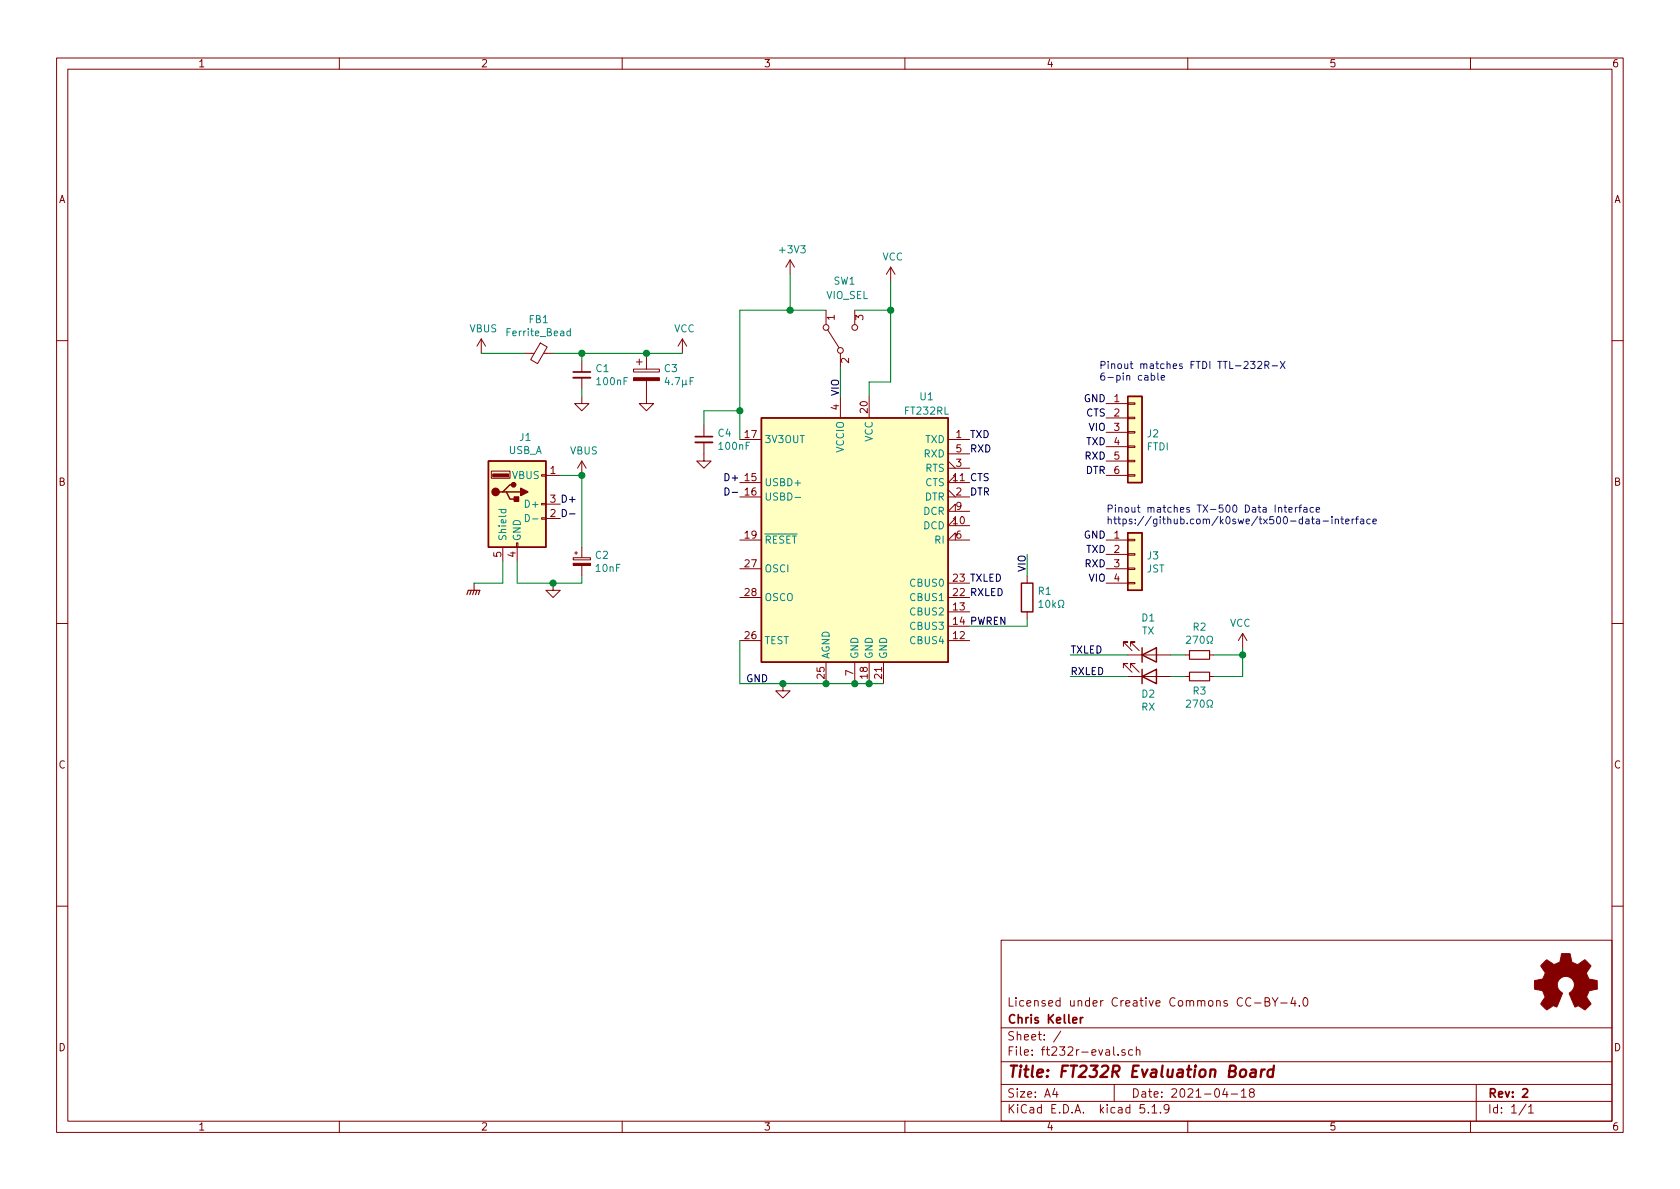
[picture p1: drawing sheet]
EESchema Schematic File Version 4
EELAYER 30 0
EELAYER END
$Descr A4 11693 8268
encoding utf-8
Sheet 1 1
Title "FT232R Evaluation Board"
Date "2021-04-18"
Rev "2"
Comp "Chris Keller"
Comment1 "Licensed under Creative Commons CC-BY-4.0"
Comment2 ""
Comment3 ""
Comment4 ""
$EndDescr
$Comp
L Connector:USB_A J1
U 1 1
P 3600 3500
F 0 "J1" H 3657 3967 50  0000 C CNN
F 1 "USB_A" H 3657 3876 50  0000 C CNN
F 2 "usb-a:USB-A_trace" H 3750 3450 50  0001 C CNN
F 3 "-" H 3750 3450 50  0001 C CNN
F 4 "0" H 3657 4067 50  0001 C CNN "Price"
F 5 "-" H 3657 4067 50  0001 C CNN "Vendor Part #"
F 6 "-" H 3657 4067 50  0001 C CNN "Vendor"
	1    3600 3500
	1    0    0    -1  
$EndComp
$Comp
L power:GND #PWR0101
U 1 1
P 3850 4050
F 0 "#PWR0101" H 3850 3800 50  0001 C CNN
F 1 "GND" H 3855 3877 50  0001 C CNN
F 2 "" H 3850 4050 50  0001 C CNN
F 3 "" H 3850 4050 50  0001 C CNN
	1    3850 4050
	1    0    0    -1  
$EndComp
$Comp
L Device:CP_Small C2
U 1 1
P 4050 3900
F 0 "C2" H 4138 3946 50  0000 L CNN
F 1 "10nF" H 4138 3855 50  0000 L CNN
F 2 "Capacitor_SMD:C_1210_3225Metric" H 4050 3900 50  0001 C CNN
F 3 "https://www.mouser.com/datasheet/2/427/vjcommercialseries-1764145.pdf" H 4050 3900 50  0001 C CNN
F 4 "0.14" H 4138 4046 50  0001 C CNN "Price"
F 5 "77-VJ1210Y103KXBAT" H 4138 4046 50  0001 C CNN "Vendor Part #"
F 6 "Mouser" H 4138 4046 50  0001 C CNN "Vendor"
	1    4050 3900
	1    0    0    -1  
$EndComp
$Comp
L power:GNDPWR #PWR0102
U 1 1
P 3300 4050
F 0 "#PWR0102" H 3300 3850 50  0001 C CNN
F 1 "GNDPWR" H 3304 3896 50  0001 C CNN
F 2 "" H 3300 4000 50  0001 C CNN
F 3 "" H 3300 4000 50  0001 C CNN
	1    3300 4050
	1    0    0    -1  
$EndComp
$Comp
L Device:Ferrite_Bead_Small FB1
U 1 1
P 3750 2450
F 0 "FB1" V 3513 2450 50  0000 C CNN
F 1 "Ferrite_Bead" V 3604 2450 50  0000 C CNN
F 2 "Inductor_SMD:L_1206_3216Metric" V 3680 2450 50  0001 C CNN
F 3 "https://www.mouser.com/datasheet/2/281/ENFA0006-1915741.pdf" H 3750 2450 50  0001 C CNN
F 4 "0.3" H 3513 2550 50  0001 C CNN "Price"
F 5 "81-BLM31PG121SN1L" V 3750 2450 50  0001 C CNN "Vendor Part #"
F 6 "Mouser" H 3513 2550 50  0001 C CNN "Vendor"
	1    3750 2450
	0    1    1    0   
$EndComp
$Comp
L power:VCC #PWR0103
U 1 1
P 4750 2450
F 0 "#PWR0103" H 4750 2300 50  0001 C CNN
F 1 "VCC" H 4765 2623 50  0000 C CNN
F 2 "" H 4750 2450 50  0001 C CNN
F 3 "" H 4750 2450 50  0001 C CNN
	1    4750 2450
	1    0    0    -1  
$EndComp
$Comp
L Device:C_Small C1
U 1 1
P 4050 2600
F 0 "C1" H 4142 2646 50  0000 L CNN
F 1 "100nF" H 4142 2555 50  0000 L CNN
F 2 "Capacitor_SMD:C_1210_3225Metric" H 4050 2600 50  0001 C CNN
F 3 "https://www.mouser.com/datasheet/2/212/KEM_C1023_X7R_AUTO_SMD-1093309.pdf" H 4050 2600 50  0001 C CNN
F 4 "0.37" H 4142 2746 50  0001 C CNN "Price"
F 5 "80-C1210C104K5RAUTO" H 4142 2746 50  0001 C CNN "Vendor Part #"
F 6 "Mouser" H 4142 2746 50  0001 C CNN "Vendor"
	1    4050 2600
	1    0    0    -1  
$EndComp
$Comp
L Device:CP C3
U 1 1
P 4500 2600
F 0 "C3" H 4618 2646 50  0000 L CNN
F 1 "4.7μF" H 4618 2555 50  0000 L CNN
F 2 "Capacitor_SMD:C_1210_3225Metric" H 4538 2450 50  0001 C CNN
F 3 "https://www.mouser.com/datasheet/2/396/mlcc02_e-1307760.pdf" H 4500 2600 50  0001 C CNN
F 4 "0.35" H 4618 2746 50  0001 C CNN "Price"
F 5 "963-EMK325B7475MN-T" H 4618 2746 50  0001 C CNN "Vendor Part #"
F 6 "Mouser" H 4618 2746 50  0001 C CNN "Vendor"
	1    4500 2600
	1    0    0    -1  
$EndComp
$Comp
L power:GND #PWR0104
U 1 1
P 4500 2750
F 0 "#PWR0104" H 4500 2500 50  0001 C CNN
F 1 "GND" H 4505 2577 50  0001 C CNN
F 2 "" H 4500 2750 50  0001 C CNN
F 3 "" H 4500 2750 50  0001 C CNN
	1    4500 2750
	1    0    0    -1  
$EndComp
$Comp
L power:GND #PWR0105
U 1 1
P 4050 2750
F 0 "#PWR0105" H 4050 2500 50  0001 C CNN
F 1 "GND" H 4055 2577 50  0001 C CNN
F 2 "" H 4050 2750 50  0001 C CNN
F 3 "" H 4050 2750 50  0001 C CNN
	1    4050 2750
	1    0    0    -1  
$EndComp
$Comp
L Device:C_Small C4
U 1 1
P 4900 3050
F 0 "C4" H 4992 3096 50  0000 L CNN
F 1 "100nF" H 4992 3005 50  0000 L CNN
F 2 "Capacitor_SMD:C_1210_3225Metric" H 4900 3050 50  0001 C CNN
F 3 "https://www.mouser.com/datasheet/2/212/KEM_C1023_X7R_AUTO_SMD-1093309.pdf" H 4900 3050 50  0001 C CNN
F 4 "0.37" H 4992 3196 50  0001 C CNN "Price"
F 5 "80-C1210C104K5RAUTO" H 4992 3196 50  0001 C CNN "Vendor Part #"
F 6 "Mouser" H 4992 3196 50  0001 C CNN "Vendor"
	1    4900 3050
	1    0    0    -1  
$EndComp
$Comp
L Interface_USB:FT232RL U1
U 1 1
P 5950 3750
F 0 "U1" H 6450 4750 50  0000 C CNN
F 1 "FT232RL" H 6450 4650 50  0000 C CNN
F 2 "Package_SO:SSOP-28_5.3x10.2mm_P0.65mm" H 7050 2850 50  0001 C CNN
F 3 "https://www.ftdichip.com/Support/Documents/DataSheets/ICs/DS_FT232R.pdf" H 5950 3750 50  0001 C CNN
F 4 "4.6" H 6450 4850 50  0001 C CNN "Price"
F 5 "895-FT232RL" H 6450 4850 50  0001 C CNN "Vendor Part #"
F 6 "Mouser" H 6450 4850 50  0001 C CNN "Vendor"
	1    5950 3750
	1    0    0    -1  
$EndComp
$Comp
L power:GND #PWR0106
U 1 1
P 4900 3150
F 0 "#PWR0106" H 4900 2900 50  0001 C CNN
F 1 "GND" H 4905 2977 50  0001 C CNN
F 2 "" H 4900 3150 50  0001 C CNN
F 3 "" H 4900 3150 50  0001 C CNN
	1    4900 3150
	1    0    0    -1  
$EndComp
$Comp
L power:GND #PWR0107
U 1 1
P 5450 4750
F 0 "#PWR0107" H 5450 4500 50  0001 C CNN
F 1 "GND" H 5455 4577 50  0001 C CNN
F 2 "" H 5450 4750 50  0001 C CNN
F 3 "" H 5450 4750 50  0001 C CNN
	1    5450 4750
	1    0    0    -1  
$EndComp
$Comp
L Device:R R1
U 1 1
P 7150 4150
F 0 "R1" H 7220 4196 50  0000 L CNN
F 1 "10kΩ" H 7220 4105 50  0000 L CNN
F 2 "Resistor_SMD:R_1210_3225Metric" V 7080 4150 50  0001 C CNN
F 3 "https://www.mouser.com/datasheet/2/219/RK73B-1825463.pdf" H 7150 4150 50  0001 C CNN
F 4 "0.14" H 7220 4296 50  0001 C CNN "Price"
F 5 "660-RK73B2ETTD103J" H 7220 4296 50  0001 C CNN "Vendor Part #"
F 6 "Mouser" H 7220 4296 50  0001 C CNN "Vendor"
	1    7150 4150
	1    0    0    -1  
$EndComp
$Comp
L power:VCC #PWR0108
U 1 1
P 6200 1950
F 0 "#PWR0108" H 6200 1800 50  0001 C CNN
F 1 "VCC" H 6215 2123 50  0000 C CNN
F 2 "" H 6200 1950 50  0001 C CNN
F 3 "" H 6200 1950 50  0001 C CNN
	1    6200 1950
	1    0    0    -1  
$EndComp
$Comp
L power:+3V3 #PWR0109
U 1 1
P 5500 1900
F 0 "#PWR0109" H 5500 1750 50  0001 C CNN
F 1 "+3V3" H 5515 2073 50  0000 C CNN
F 2 "" H 5500 1900 50  0001 C CNN
F 3 "" H 5500 1900 50  0001 C CNN
	1    5500 1900
	1    0    0    -1  
$EndComp
$Comp
L power:VBUS #PWR0110
U 1 1
P 3350 2450
F 0 "#PWR0110" H 3350 2300 50  0001 C CNN
F 1 "VBUS" H 3365 2623 50  0000 C CNN
F 2 "" H 3350 2450 50  0001 C CNN
F 3 "" H 3350 2450 50  0001 C CNN
	1    3350 2450
	1    0    0    -1  
$EndComp
$Comp
L power:VBUS #PWR0111
U 1 1
P 4050 3300
F 0 "#PWR0111" H 4050 3150 50  0001 C CNN
F 1 "VBUS" H 4065 3473 50  0000 C CNN
F 2 "" H 4050 3300 50  0001 C CNN
F 3 "" H 4050 3300 50  0001 C CNN
	1    4050 3300
	1    0    0    -1  
$EndComp
$Comp
L Connector_Generic:Conn_01x06 J2
U 1 1
P 7900 3000
F 0 "J2" H 7980 2992 50  0000 L CNN
F 1 "FTDI" H 7980 2901 50  0000 L CNN
F 2 "Connector_PinSocket_2.54mm:PinSocket_1x06_P2.54mm_Vertical" H 7900 3000 50  0001 C CNN
F 3 "https://www.mouser.com/datasheet/2/1/ts0815-31700.pdf" H 7900 3000 50  0001 C CNN
F 4 "0.8" H 7980 3092 50  0001 C CNN "Price"
F 5 "517-974-01-06-RK" H 7980 3092 50  0001 C CNN "Vendor Part #"
F 6 "Mouser" H 7980 3092 50  0001 C CNN "Vendor"
	1    7900 3000
	1    0    0    -1  
$EndComp
$Comp
L Connector_Generic:Conn_01x04 J3
U 1 1
P 7900 3850
F 0 "J3" H 7980 3842 50  0000 L CNN
F 1 "JST" H 7980 3751 50  0000 L CNN
F 2 "Connector_JST:JST_PH_B4B-PH-SM4-TB_1x04-1MP_P2.00mm_Vertical" H 7900 3850 50  0001 C CNN
F 3 "https://www.mouser.com/datasheet/2/737/4389_C13924-001_CCP-W20-03-BK-SMT-R-A-1708610.pdf" H 7900 3850 50  0001 C CNN
F 4 "0.35" H 7980 3942 50  0001 C CNN "Price"
F 5 "485-4392" H 7980 3942 50  0001 C CNN "Vendor Part #"
F 6 "Mouser" H 7980 3942 50  0001 C CNN "Vendor"
	1    7900 3850
	1    0    0    -1  
$EndComp
$Comp
L Device:R_Small R2
U 1 1
P 8350 4550
F 0 "R2" V 8154 4550 50  0000 C CNN
F 1 "270Ω" V 8245 4550 50  0000 C CNN
F 2 "Resistor_SMD:R_1210_3225Metric" H 8350 4550 50  0001 C CNN
F 3 "https://www.mouser.com/datasheet/2/219/RK73B-1825463.pdf" H 8350 4550 50  0001 C CNN
F 4 "0.14" H 8154 4650 50  0001 C CNN "Price"
F 5 "660-RK73B2ETTD271J" H 8154 4650 50  0001 C CNN "Vendor Part #"
F 6 "Mouser" H 8154 4650 50  0001 C CNN "Vendor"
	1    8350 4550
	0    -1   1    0   
$EndComp
$Comp
L Device:R_Small R3
U 1 1
P 8350 4700
F 0 "R3" V 8246 4700 50  0000 C CNN
F 1 "270Ω" V 8155 4700 50  0000 C CNN
F 2 "Resistor_SMD:R_1210_3225Metric" H 8350 4700 50  0001 C CNN
F 3 "https://www.mouser.com/datasheet/2/219/RK73B-1825463.pdf" H 8350 4700 50  0001 C CNN
F 4 "0.14" H 8246 4800 50  0001 C CNN "Price"
F 5 "660-RK73B2ETTD271J" H 8246 4800 50  0001 C CNN "Vendor Part #"
F 6 "Mouser" H 8246 4800 50  0001 C CNN "Vendor"
	1    8350 4700
	0    1    -1   0   
$EndComp
$Comp
L Device:LED D1
U 1 1
P 8000 4550
F 0 "D1" H 7993 4295 50  0000 C CNN
F 1 "TX" H 7993 4386 50  0000 C CNN
F 2 "LED_SMD:LED_0603_1608Metric" H 8000 4550 50  0001 C CNN
F 3 "https://www.mouser.com/datasheet/2/445/150060RS75000-1715052.pdf" H 8000 4550 50  0001 C CNN
F 4 "0.15" H 7993 4395 50  0001 C CNN "Price"
F 5 "710-150060RS75000" H 7993 4395 50  0001 C CNN "Vendor Part #"
F 6 "Mouser" H 7993 4395 50  0001 C CNN "Vendor"
	1    8000 4550
	1    0    0    1   
$EndComp
$Comp
L Device:LED D2
U 1 1
P 8000 4700
F 0 "D2" H 7993 4825 50  0000 C CNN
F 1 "RX" H 7993 4916 50  0000 C CNN
F 2 "LED_SMD:LED_0603_1608Metric" H 8000 4700 50  0001 C CNN
F 3 "https://www.mouser.com/datasheet/2/445/150060RS75000-1715052.pdf" H 8000 4700 50  0001 C CNN
F 4 "0.15" H 7993 4925 50  0001 C CNN "Price"
F 5 "710-150060RS75000" H 7993 4925 50  0001 C CNN "Vendor Part #"
F 6 "Mouser" H 7993 4925 50  0001 C CNN "Vendor"
	1    8000 4700
	1    0    0    1   
$EndComp
$Comp
L power:VCC #PWR0112
U 1 1
P 8650 4500
F 0 "#PWR0112" H 8650 4350 50  0001 C CNN
F 1 "VCC" H 8665 4673 50  0000 C CNN
F 2 "" H 8650 4500 50  0001 C CNN
F 3 "" H 8650 4500 50  0001 C CNN
	1    8650 4500
	-1   0    0    -1  
$EndComp
$Comp
L Switch:SW_SPDT SW1
U 1 1
P 5850 2350
F 0 "SW1" V 6250 2400 50  0000 R CNN
F 1 "VIO_SEL" V 6150 2450 50  0000 R CNN
F 2 "Button_Switch_SMD:SW_SPDT_CK-JS102011SAQN" H 5850 2350 50  0001 C CNN
F 3 "https://www.mouser.com/datasheet/2/60/js-1841892.pdf" H 5850 2350 50  0001 C CNN
F 4 "0.51" H 6250 2500 50  0001 C CNN "Price"
F 5 "611-JS102011SAQN" H 6250 2500 50  0001 C CNN "Vendor Part #"
F 6 "Mouser" H 6250 2500 50  0001 C CNN "Vendor"
	1    5850 2350
	0    -1   -1   0   
$EndComp
Text Label 6750 3050 0    50   ~ 0
TXD
Text Label 6750 3150 0    50   ~ 0
RXD
Text Label 5850 2750 1    50   ~ 0
VIO
Text Label 6750 4350 0    50   ~ 0
PWREN
Text Label 7150 3850 3    50   ~ 0
VIO
Text Label 3900 3500 0    50   ~ 0
D+
Text Label 3900 3600 0    50   ~ 0
D-
Text Label 5150 3350 2    50   ~ 0
D+
Text Label 5150 3450 2    50   ~ 0
D-
Text Label 6750 4050 0    50   ~ 0
TXLED
Text Label 6750 4150 0    50   ~ 0
RXLED
Text Label 5350 4750 2    50   ~ 0
GND
Text Label 7700 3750 2    50   ~ 0
GND
Text Label 7700 3850 2    50   ~ 0
TXD
Text Label 7700 3950 2    50   ~ 0
RXD
Text Label 7700 4050 2    50   ~ 0
VIO
Text Label 7700 2800 2    50   ~ 0
GND
Text Label 7700 2900 2    50   ~ 0
CTS
Text Label 6750 3350 0    50   ~ 0
CTS
Text Label 7700 3000 2    50   ~ 0
VIO
Text Label 7700 3100 2    50   ~ 0
TXD
Text Label 7700 3200 2    50   ~ 0
RXD
Text Label 7700 3300 2    50   ~ 0
DTR
Text Label 6750 3450 0    50   ~ 0
DTR
Text Notes 7700 3650 0    50   ~ 0
Pinout matches TX-500 Data Interface\nhttps://github.com/k0swe/tx500-data-interface
Text Notes 7650 2650 0    50   ~ 0
Pinout matches FTDI TTL-232R-X\n6-pin cable
Text Label 7450 4550 0    50   ~ 0
TXLED
Text Label 7450 4700 0    50   ~ 0
RXLED
Wire Wire Line
	3600 3900 3600 4050
Wire Wire Line
	3600 4050 3850 4050
Wire Wire Line
	3850 4050 4050 4050
Wire Wire Line
	4050 4050 4050 4000
Wire Wire Line
	4050 3800 4050 3300
Wire Wire Line
	4050 3300 3900 3300
Wire Wire Line
	3500 3900 3500 4050
Wire Wire Line
	3500 4050 3300 4050
Wire Wire Line
	3850 2450 4050 2450
Wire Wire Line
	4050 2450 4500 2450
Wire Wire Line
	4500 2450 4750 2450
Wire Wire Line
	4050 2500 4050 2450
Wire Wire Line
	4050 2700 4050 2750
Wire Wire Line
	5150 3050 5150 2850
Wire Wire Line
	5150 2850 4900 2850
Wire Wire Line
	4900 2850 4900 2950
Wire Wire Line
	5750 4750 5950 4750
Wire Wire Line
	5950 4750 6050 4750
Wire Wire Line
	6050 4750 6150 4750
Wire Wire Line
	5150 4450 5150 4750
Wire Wire Line
	5150 4750 5450 4750
Wire Wire Line
	5450 4750 5750 4750
Wire Wire Line
	6750 4350 7150 4350
Wire Wire Line
	7150 4350 7150 4300
Wire Wire Line
	6200 1950 6200 2150
Wire Wire Line
	6050 2650 6050 2750
Wire Wire Line
	5750 2150 5500 2150
Wire Wire Line
	5150 2150 5150 2850
Wire Wire Line
	5500 1900 5500 2150
Wire Wire Line
	5500 2150 5150 2150
Wire Wire Line
	7150 4000 7150 3850
Wire Wire Line
	3350 2450 3650 2450
Wire Wire Line
	7850 4550 7450 4550
Wire Wire Line
	7850 4700 7450 4700
Wire Wire Line
	8250 4550 8150 4550
Wire Wire Line
	8250 4700 8150 4700
Wire Wire Line
	8650 4500 8650 4550
Wire Wire Line
	8650 4550 8450 4550
Wire Wire Line
	8650 4550 8650 4700
Wire Wire Line
	8650 4700 8450 4700
Wire Wire Line
	6050 2650 6200 2650
Wire Wire Line
	5950 2150 6200 2150
Wire Wire Line
	6200 2150 6200 2650
Wire Wire Line
	5850 2550 5850 2750
Connection ~ 3850 4050
Connection ~ 4050 2450
Connection ~ 4500 2450
Connection ~ 5950 4750
Connection ~ 6050 4750
Connection ~ 5750 4750
Connection ~ 5450 4750
Connection ~ 5150 2850
Connection ~ 5500 2150
Connection ~ 4050 3300
Connection ~ 8650 4550
Connection ~ 6200 2150
$Comp
L Graphic:Logo_Open_Hardware_Small LOGO1
U 1 1
P 10900 6850
F 0 "LOGO1" H 10900 7125 50  0001 C CNN
F 1 "Logo_Open_Hardware_Small" H 10900 6625 50  0001 C CNN
F 2 "Symbol:OSHW-Logo2_9.8x8mm_SilkScreen" H 10900 6850 50  0001 C CNN
F 3 "~" H 10900 6850 50  0001 C CNN
	1    10900 6850
	1    0    0    -1  
$EndComp
$EndSCHEMATC
